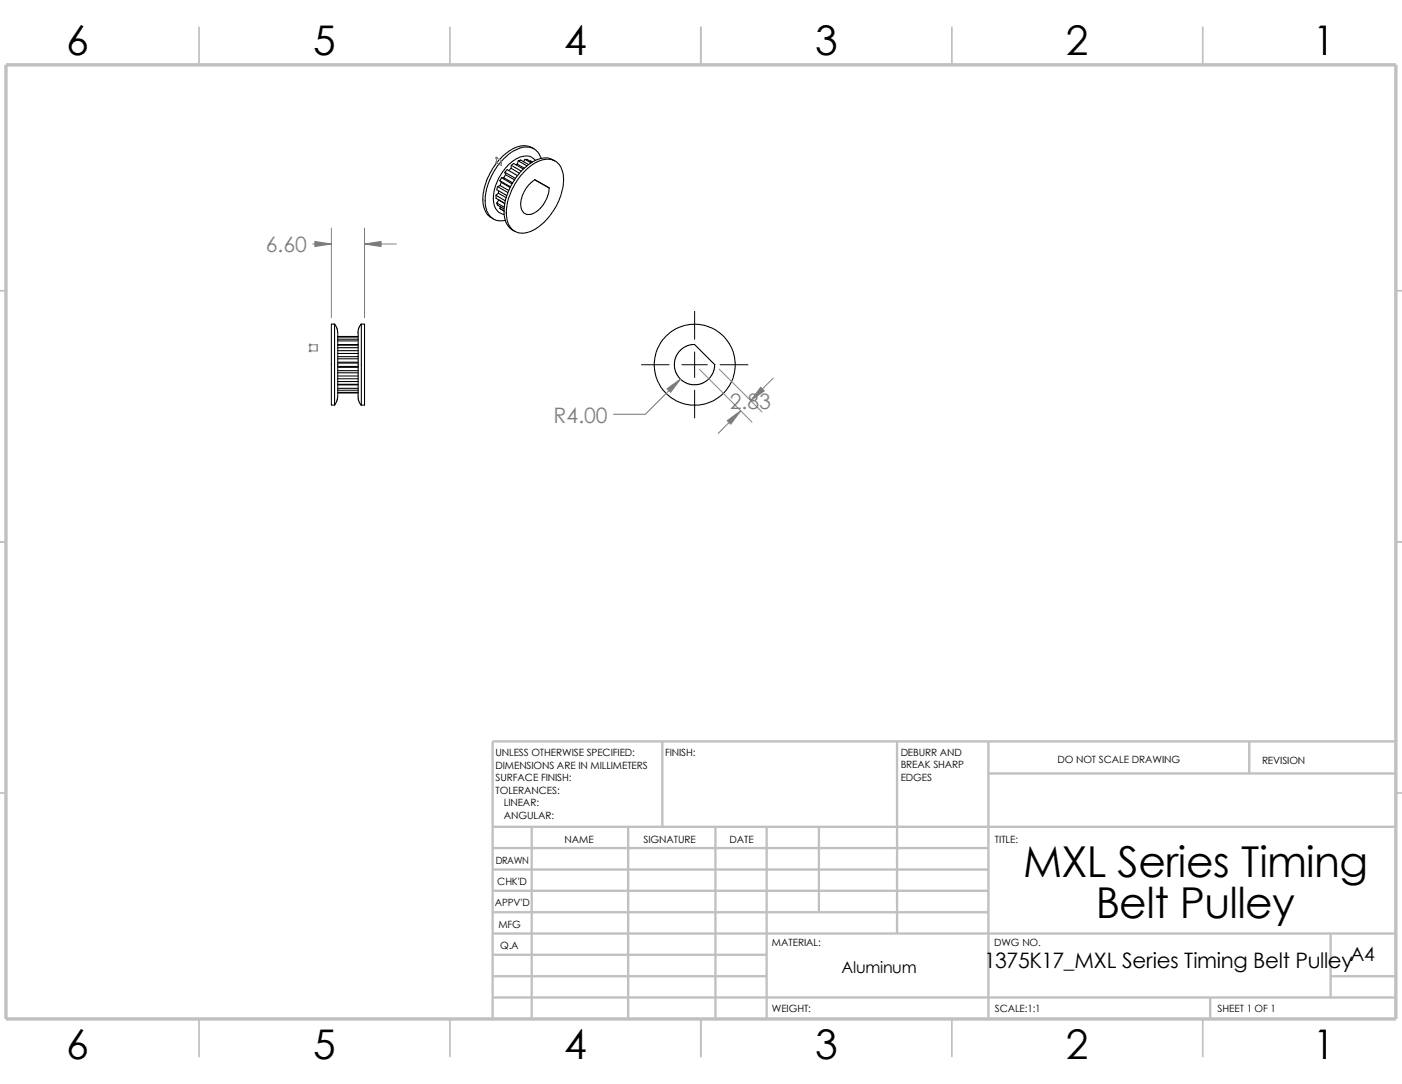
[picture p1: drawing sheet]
<svg xmlns="http://www.w3.org/2000/svg" width="279mm" height="216mm" viewBox="0 0 279 216" stroke-linecap="round" stroke-linejoin="round" font-family="sans-serif">
<g fill="none" stroke="#c0c0c0" stroke-width=".34">
<path d="M39.7 5.4v7.5M89.7 5.4v7.5M139.7 5.4v7.5M189.7 5.4v7.5M239.7 5.4v7.5M-.1 57.9h1.3M278.2 57.9h1.2M-.1 107.9h1.3M278.2 107.9h1.2M-.1 157.9h1.3M278.2 157.9h1.2M39.7 202.9v7.5"/>
<path d="M89.7 202.9v7.5M139.7 202.9v7.5M189.7 202.9v7.5M239.7 202.9v7.5"/>
</g>
<g fill="none" stroke="#c0c0c0" stroke-width=".47">
<path d="M132 147.7v17M178.8 147.7v38.2M197 154.1h81.2M197 147.7v55.2M249 147.7v6.4M278.2 147.7h-180v55.2M98.2 168.9h98.8M98.2 173.2h98.8M98.2 177.4h98.8M98.2 164.7h180M106 164.7v38.2M125.2 164.7v38.2"/>
<path d="M142.6 164.7v38.2M152.8 164.7v38.2M163.2 164.7v17M98.2 194.4h54.6M98.2 185.9h180M98.2 190.2h54.6M98.2 181.7h98.8M98.2 198.7h180M241.2 198.7v4.2M265.2 194.4h13M265.2 185.9v12.8"/>
</g>
<path d="M1.2 12.9h277v190h-277z" fill="none" stroke="#c0c0c0" stroke-width=".68" stroke-linecap="butt"/>
<g fill="none" stroke="#000" stroke-width=".21">
<path d="M98.8 38.9l1.9 1.1M98.8 38.9v.6l1.8 1M99.1 37.2l2.1 1.2M99.1 37.2l-.1 .6 2 1.1M99.3 38.5l-.5 .4M99.3 38.5l1.6 .9M99.4 38l-.1 .5M99.4 39.8h.1M99.4 39.8l-.4 .6M99.4 39.8l1.2 .8M99.6 36l.3 .3M99.6 36l2.1 1.2"/>
<path d="M99.7 37l-.6 .2M99.7 37l1.7 .9M99.9 36.3l-.2 .7M99.9 36.3l1.7 1M99.9 35.4h.5M99.9 35.4l2.1 1.2M99.9 35.4l-.3 .6M100.4 35.4l1.8 1M100.6 34.3l.4-.5 2.1 1.2M100.6 34.3l.2 .5M100.6 34.3l2.1 1.2M100.8 34.8l-.4 .6"/>
<path d="M100.8 34.8l1.7 1M101.9 33.5l-.5 .5M101.9 33.5l1.6 1M101.9 32.9v.6M101.9 32.9l2 1.2M101.9 32.9l.5-.3 1.9 1.1M103.1 32.7l-.3 .2M103.1 32.7l1.4 .8M103.3 32l.5-.1 1.6 .9M103.3 32l-.2 .7M103.3 32l1.7 1M104.6 31.7l-.2 .5"/>
<path d="M104.6 31.7l1.2 .7M104.6 34.1a5.7 5.7 0 0 1 5.6-2.2 3.6 3.6 0 0 1 2.1 3.9 12.2 12.2 0 0 1-6.7 10.3 3.2 3.2 0 0 1-4.6-2.9 12.2 12.2 0 0 1 3.6-9.1zM104.6 31.8h.4l1 .5M105.7 32.1v-.1l.4 .3M105.9 36.3l.7-.5 2.8 1.6a5.8 5.8 0 0 1-3.7 5.3 1.76 1.76 0 0 1-1.9-2.1 6.6 6.6 0 0 1 2.1-4.3zM106.4 29.6a4.3 4.3 0 0 0-5 .5 12.6 12.6 0 0 0-5.1 10.4 3.5 3.5 0 0 0 2 3.1M106.7 32a2.52 2.52 0 0 0-3.4-.5 9.5 9.5 0 0 0-4.9 9 2.46 2.46 0 0 0 2.1 2.2M107.8 31.5a3.2 3.2 0 0 0-4.9-1.7 12 12 0 0 0-6.1 11.3 3.1 3.1 0 0 0 3.9 2.8M110.6 32.1a4.3 4.3 0 0 0-5.2 .6 12.4 12.4 0 0 0-4.9 10.3 3.6 3.6 0 0 0 2.1 3.1M99 40.4l1.5 .9M99 40.4l.1 .5 1.4 .7M99.6 41.5l.9 .5"/>
<path d="M99.7 41.2l-.1 .3M100.5 40.9v.2M66 64.6h.7v16.1h-.7zM66.6 64.6l.6 .8 .1 .9v12.7M67.3 79l-.2 .9-.4 .8M67.3 73h4.1M67.3 72.3h4.1M67.3 73.2h4.1M67.3 72.1h4.1M67.3 74.3h4.1M67.3 73.8h4.1M67.3 74.9h4.1"/>
<path d="M67.3 71.5h4.1M67.3 71h4.1M67.3 70.4h4.1M67.3 76.5h4.1M67.3 76h4.1M67.3 75.4h4.1M67.3 69.8h4.1M67.3 69.3h4.1M67.3 68.7h4.1M67.3 76.7h4.1M67.3 68.6h4.1M67.3 77.3h4.1"/>
<path d="M67.3 77.7h4.1M67.3 67.9h4.1M67.3 67.6h4.1M67.3 78.1h4.1M67.3 67.1h4.1M67.3 78.3h4.1M67.3 67h4.1M71.4 66.3v13.2l.6 1.2M72 64.6l-.5 .8-.2 .9M72 64.6h.6v16.1h-.6zM142.5 72.6l-.3 1.4-.9 1.5-1.5 .9-1.4 .3-1.4-.3-1.4-.9-1-1.5-.2-1.4 .2-1.4 .7-1.1 1.1-1 1.5-.5h.5l4.1 4"/>
<circle cx="138.4" cy="72.6" r="8.1"/>
</g>
<g fill="none" stroke="#808080" stroke-width=".2">
<path d="M98.8 32.4h.3M98.8 32.3l.3 .3M98.8 31.4h.3M98.8 31.3l.3 .3M98.9 31.3v.9l.2 .3 .8 .5v-1l-.8-.5-.2 .1M98.9 32.3v.3M99.1 32.3l-.3 .3M99.1 31.3l-.3 .3M62.3 48.6h3.7M66 45.4v17.9M72.6 45.4v17.9M72.6 48.6h6.4"/>
<path d="M61.6 69.9h.3M61.6 68.7h.3M61.6 69.8l.3 .3M61.6 68.5l.3 .3M61.8 68.5v.3M61.8 69.8v.3M61.9 69.8l-.3 .3M61.9 68.5l-.3 .3M62 68.7h1.2v1.2h-1.2l-.2-.3v-.7zM135.6 75.5l-7 7h-6.3M139.4 73.5l10.5 10.6M143.3 73.5l8.5 8.5"/>
<path d="M154.1 75.3l-4.5 4.5M147.6 81.8l-4.5 4.5"/>
</g>
<g fill="#808080" stroke="#808080" stroke-width=".2">
<path d="M62.7 48.1l3.3 .5-3.3 .5z"/>
<path d="M72.6 48.6l3.3-.5v1z"/>
<path d="M132.9 77.4l2.7-1.9-2 2.6z"/>
<path d="M151.6 77.1l.7 .8-2.7 1.9z"/>
<path d="M144.9 83.8l2.7-2-2 2.7z"/>
</g>
<path d="M127.8 72.6h5.5M135.9 72.6h5.1M138.4 62v5.6M138.4 70.1v5.1M138.4 77.7v5.5M143.5 72.6h5.6" fill="none" stroke="#000" stroke-width=".2"/>
<g font-size="8.5">
<text x="203.9" y="174.7">MXL Series Timing</text>
<text x="218.4" y="182.8">Belt Pulley</text>
</g>
<g font-size="8.1">
<text x="13.2" y="10.9">6</text>
<text x="62.4" y="10.9">5</text>
<text x="112.4" y="10.9">4</text>
<text x="162.4" y="10.9">3</text>
<text x="212.4" y="10.9">2</text>
<text x="261.7" y="10.9">1</text>
<text x="13.2" y="210.9">6</text>
<text x="62.4" y="210.9">5</text>
<text x="112.4" y="210.9">4</text>
<text x="162.4" y="210.9">3</text>
<text x="212.4" y="210.9">2</text>
<text x="261.7" y="210.9">1</text>
</g>
<g font-size="4.2" fill="#808080">
<text x="52.9" y="50.2">6.60</text>
<text x="145.4" y="81.5">2.83</text>
<text x="110.3" y="84.2">R4.00</text>
</g>
<text font-size="4.2" x="196.1" y="192.8">1375K17_MXL Series Timing Belt Pulley</text>
<text font-size="3.9" x="269.1" y="191.5">A4</text>
<text font-size="3.2" x="167.7" y="193.8">Aluminum</text>
<g font-size="2">
<text x="98.8" y="150.6">UNLESS OTHERWISE SPECIFIED:</text>
<text x="98.8" y="153.1">DIMENSIONS ARE IN MILLIMETERS</text>
<text x="98.8" y="155.6">SURFACE FINISH:</text>
<text x="132.5" y="150.6">FINISH:</text>
<text x="179.5" y="153">BREAK SHARP</text>
<text x="179.5" y="155.5">EDGES</text>
<text x="179.5" y="150.5">DEBURR AND</text>
<text x="210.8" y="151.9">DO NOT SCALE DRAWING</text>
<text x="251.5" y="152.1">REVISION</text>
<text x="98.8" y="158.1">TOLERANCES:</text>
<text x="100.4" y="160.6">LINEAR:</text>
<text x="100.4" y="163.1">ANGULAR:</text>
<text x="112.5" y="168">NAME</text>
<text x="128.2" y="167.9">SIGNATURE</text>
<text x="145.4" y="167.9">DATE</text>
<text x="198.3" y="167.9">TITLE:</text>
<text x="98.8" y="172.1">DRAWN</text>
<text x="99.1" y="176.3">CHK'D</text>
<text x="98.6" y="180.4">APPV'D</text>
<text x="99.3" y="184.8">MFG</text>
<text x="99.7" y="189">Q.A</text>
<text x="153.8" y="188.5">MATERIAL:</text>
<text x="198.1" y="188.5">DWG NO.</text>
<text x="153.8" y="201.5">WEIGHT:</text>
<text x="198.2" y="201.6">SCALE:1:1</text>
<text x="242.7" y="201.6">SHEET 1 OF 1</text>
</g>
</svg>
